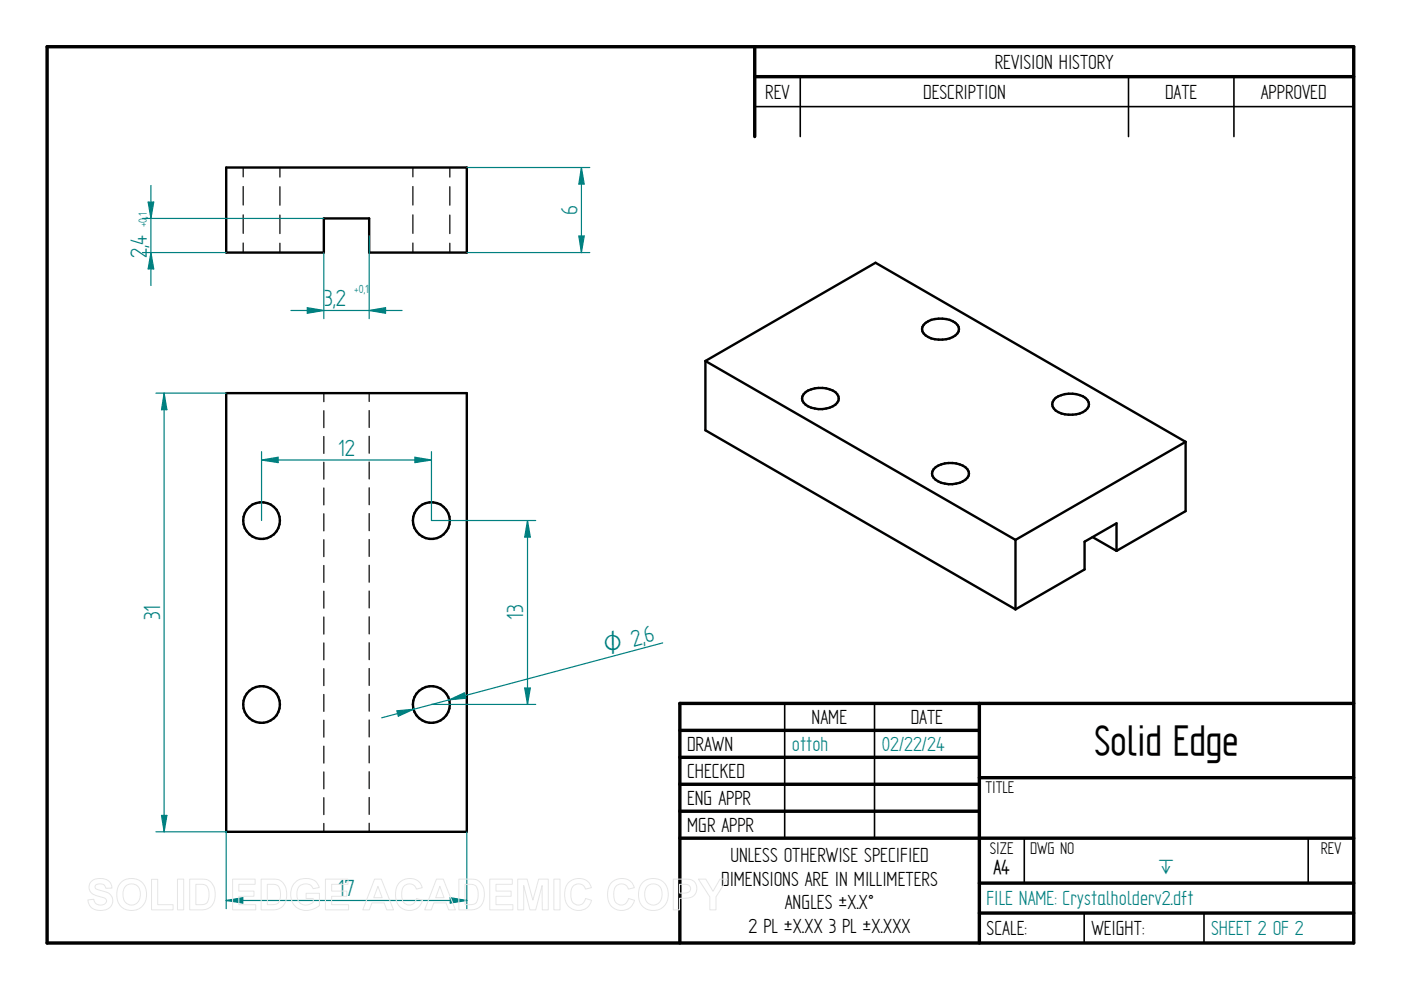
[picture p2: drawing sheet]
<svg xmlns="http://www.w3.org/2000/svg" width="297mm" height="210mm" viewBox="0 0 297 210" stroke-linecap="round" stroke-linejoin="round" font-family="sans-serif">
<g fill="none" stroke="#000" stroke-width=".72">
<path d="M10 9.9h277v190h-277zM160 9.9v19.1M160 16.3h127M144.1 154.9h63.5M207.6 149.1v50.8M287 149.1h-142.9v50.8M144.1 160.6h63.5M144.1 166.3h63.5M144.1 172h63.5M144.1 177.7h142.9M207.6 164.9h79.4M207.6 187.2h79.4"/>
<path d="M207.6 193.6h79.4"/>
</g>
<path d="M169.7 16.3v12.7M239.3 16.3v12.7M261.6 16.3v12.7M160 22.6h127M166.4 149.1v28.6M185.4 149.1v28.6M217.2 177.8v9.4M277.4 177.8v9.4M229.9 193.6v6.3M255.3 193.6v6.3" fill="none" stroke="#000" stroke-width=".34"/>
<g fill="none" stroke="#000" stroke-width=".51">
<path d="M48 35.5h51v18.1h-20.7v-7.3h-9.6v7.3h-20.7zM48 83.4h51v93h-51z"/>
<circle cx="55.4" cy="110.4" r="3.9"/>
<circle cx="91.5" cy="110.4" r="3.9"/>
<circle cx="55.5" cy="149.4" r="3.9"/>
<circle cx="91.5" cy="149.4" r="3.9"/>
</g>
<g fill="none" stroke="#000" stroke-width=".25">
<path d="M51.6 35.5v2M51.6 39.5v4M59.3 35.5v2M59.3 39.6v3.9M87.5 35.5v2M87.5 39.5v4M95.4 35.5v2M95.4 39.6v3.9M51.6 45.6v3.9M51.6 51.5v2.1M59.3 45.6v3.9M59.3 51.6v2"/>
<path d="M87.5 45.6v3.9M87.5 51.5v2.1M95.4 45.6v3.9M95.4 51.6v2M68.7 83.4v1.8M68.7 87.1v3.6M68.7 92.5v3.6M68.7 98v3.6M78.3 83.4v1.7M78.3 87v3.6M78.3 92.5v3.6M78.3 98v3.6"/>
<path d="M68.7 103.5v3.6M68.7 108.9v3.7M68.7 114.4v3.6M68.7 119.9v3.6M78.3 103.4v3.6M78.3 108.9v3.6M78.3 114.4v3.6M78.3 119.8v3.6M68.7 125.3v3.6M68.7 130.8v3.7M68.7 136.3v3.6M78.3 125.3v3.6"/>
<path d="M78.3 130.8v3.6M78.3 136.3v3.6M68.7 141.8v3.6M68.7 147.2v3.6M68.7 152.7v3.6M68.7 158.2v3.6M78.3 141.7v3.6M78.3 147.2v3.6M78.3 152.7v3.6M78.3 158.2v3.6M68.7 163.7v3.6M68.7 169.1v3.6"/>
<path d="M68.7 174.6v1.8M78.3 163.6v3.6M78.3 169.1v3.6M78.3 174.5v1.9"/>
</g>
<path d="M99 35.5h26M123.3 35.5l.6 3.5h-1.2zM99 53.6h26" fill="none" stroke="#008080" stroke-width=".25"/>
<path d="M123.3 35.5l.6 3.5h-1.2z" fill="#008080"/>
<path d="M122.7 50h1.2l-.6 3.6z" fill="none" stroke="#008080" stroke-width=".25"/>
<path d="M122.7 50h1.2l-.6 3.6z" fill="#008080"/>
<path d="M123.3 35.5v18.1M30.2 53.6h17.8M30.2 46.3h38.5M31.4 42.8h1.2l-.6 3.5z" fill="none" stroke="#008080" stroke-width=".25"/>
<path d="M31.4 42.8h1.2l-.6 3.5z" fill="#008080"/>
<path d="M32 53.6l.6 3.4h-1.2z" fill="none" stroke="#008080" stroke-width=".25"/>
<path d="M32 53.6l.6 3.4h-1.2z" fill="#008080"/>
<path d="M32 39.3v21.2M33.1 83.4h14.9M34.8 83.4l.6 3.5h-1.2zM33.1 176.4h14.9" fill="none" stroke="#008080" stroke-width=".25"/>
<path d="M34.8 83.4l.6 3.5h-1.2z" fill="#008080"/>
<path d="M34.2 172.9h1.2l-.6 3.5z" fill="none" stroke="#008080" stroke-width=".25"/>
<path d="M34.2 172.9h1.2l-.6 3.5z" fill="#008080"/>
<path d="M34.8 83.4v93M48 176.4v16.3M99 176.4v16.3M48 190.9l3.5-.6v1.2z" fill="none" stroke="#008080" stroke-width=".25"/>
<path d="M48 190.9l3.5-.6v1.2z" fill="#008080"/>
<path d="M95.5 190.3l3.5 .6-3.5 .6z" fill="none" stroke="#008080" stroke-width=".25"/>
<path d="M95.5 190.3l3.5 .6-3.5 .6z" fill="#008080"/>
<path d="M140.5 136.3l-59.6 15.9M84.2 150.7l3.5-.3-3.2 1.4zM48 190.9h51" fill="none" stroke="#008080" stroke-width=".25"/>
<path d="M84.2 150.7l3.5-.3-3.2 1.4z" fill="#008080"/>
<path d="M95.2 148.4l3.3-1.5 .3 1.1z" fill="none" stroke="#008080" stroke-width=".25"/>
<path d="M95.2 148.4l3.3-1.5 .3 1.1z" fill="#008080"/>
<path d="M91.5 110.4h22.1M91.5 149.4h22.1M111.2 145.9h1.2l-.6 3.5z" fill="none" stroke="#008080" stroke-width=".25"/>
<path d="M111.2 145.9h1.2l-.6 3.5z" fill="#008080"/>
<path d="M111.8 110.4l.6 3.5h-1.2z" fill="none" stroke="#008080" stroke-width=".25"/>
<path d="M111.8 110.4l.6 3.5h-1.2z" fill="#008080"/>
<path d="M55.5 97.5l3.5-.6v1.2zM55.5 95.8v14.6M91.5 95.8v14.6M111.8 110.4v39" fill="none" stroke="#008080" stroke-width=".25"/>
<path d="M55.5 97.5l3.5-.6v1.2z" fill="#008080"/>
<path d="M88 96.9l3.5 .6-3.5 .6z" fill="none" stroke="#008080" stroke-width=".25"/>
<path d="M88 96.9l3.5 .6-3.5 .6z" fill="#008080"/>
<path d="M68.7 53.6v14M78.3 50v17.6M65.1 65.2l3.6 .6-3.6 .6zM55.5 97.5h36" fill="none" stroke="#008080" stroke-width=".25"/>
<path d="M65.1 65.2l3.6 .6-3.6 .6z" fill="#008080"/>
<path d="M78.3 65.8l3.4-.6v1.2z" fill="none" stroke="#008080" stroke-width=".25"/>
<path d="M78.3 65.8l3.4-.6v1.2z" fill="#008080"/>
<path d="M61.7 65.8h23.6" fill="none" stroke="#008080" stroke-width=".25"/>
<path d="M149.6 76.5l36-20.8 65.8 38M149.6 76.5l65.7 38M149.6 76.5v14.7l65.7 38M196.3 68.5a5.7 5.7 0 0 1 6.7 .4 1.66 1.66 0 0 1-1 2.6 5.7 5.7 0 0 1-6.2-.8 1.49 1.49 0 0 1 .5-2.2zM170.8 83.1a5.6 5.6 0 0 1 6.7 .5 1.67 1.67 0 0 1-.9 2.5 5.5 5.5 0 0 1-6.2-.7 1.49 1.49 0 0 1 .4-2.3zM198.4 99.1a5.7 5.7 0 0 1 6.7 .4 1.66 1.66 0 0 1-1 2.6 5.5 5.5 0 0 1-6.2-.8 1.49 1.49 0 0 1 .5-2.2zM223.8 84.4a6 6 0 0 1 6.3 0 1.66 1.66 0 0 1 .8 1.6 1.66 1.66 0 0 1-1.3 1.4 6.2 6.2 0 0 1-5.8-.4 1.6 1.6 0 0 1 0-2.6zM251.4 93.7l-36.1 20.8M251.4 93.7v14.7l-14.7 8.4M215.3 114.5v14.7M231.6 113.9l5.1 2.9M236.7 116.8v-5.8l-6.7 3.9v5.8l-14.7 8.5" fill="none" stroke="#000" stroke-width=".51"/>
<g fill="none" stroke="#e6e6e6" stroke-width=".21">
<path d="M19.3 186.9a3.1 3.1 0 0 1 4 .2l.4 1.2h-1.3a1.29 1.29 0 0 0-1-.9 1.29 1.29 0 0 0-1.2 .5l.1 .5 .4 .2a4.8 4.8 0 0 1 2.9 1.4 2.1 2.1 0 0 1-.2 2.3 2.1 2.1 0 0 1-2.1 .7 2.35 2.35 0 0 1-2.7-2.2l1.3-.1a1.41 1.41 0 0 0 1.2 1.2 1.41 1.41 0 0 0 1.5-.9 1.28 1.28 0 0 0-1.3-.9 2.4 2.4 0 0 1-2.4-2l.1-.6zM25.8 186.9a3.3 3.3 0 0 1 3.8-.2 3.3 3.3 0 0 1 1.4 3.6 3.2 3.2 0 0 1-3.6 2.7 3.2 3.2 0 0 1-2.6-3.8 3.1 3.1 0 0 1 1-2.3zM26.6 188a1.87 1.87 0 0 1 2.2-.4 1.87 1.87 0 0 1 1 2 1.88 1.88 0 0 1-1.9 2.3 1.88 1.88 0 0 1-1.8-2.3l.1-.8zM32.1 186.4h1.3v5.4h3.3v1.1h-4.6zM37.6 186.4h1.3v6.5h-1.3zM40.2 186.4h2.4a2.79 2.79 0 0 1 3 3.3 2.8 2.8 0 0 1-2.9 3.2h-2.5zM41.5 187.5a2.64 2.64 0 0 1 2.4 .5 3.3 3.3 0 0 1-.2 3.6l-.9 .2h-1.3zM49.3 186.4h4.8v1.1h-3.5v1.4h3.2v1.1h-3.2v1.8h3.6v1.1h-4.9zM55.4 186.4h2.3a2.79 2.79 0 0 1 3.1 3.3 2.8 2.8 0 0 1-3 3.2h-2.4zM56.7 187.5a2.64 2.64 0 0 1 2.4 .5 3.3 3.3 0 0 1-.3 3.6l-.8 .2h-1.3zM62.4 187.2a3.4 3.4 0 0 1 4.9 .2l.4 .8-1.3 .2a1.83 1.83 0 0 0-2.2-.9 1.83 1.83 0 0 0-1.3 2.1 2.02 2.02 0 0 0 1.1 2.1 2.02 2.02 0 0 0 2.4-.4v-.8h-1.5v-1.1h2.8v2.6a3.6 3.6 0 0 1-5.8-1 4 4 0 0 1 .5-3.8zM69 186.4h4.8v1.1h-3.5v1.4h3.2v1.1h-3.2v1.8h3.6v1.1h-4.9z"/>
<path d="M79.4 186.4h1.5l2.5 6.5h-1.4l-.6-1.5h-2.5l-.6 1.5h-1.4zM80.1 187.9l.9 2.4h-1.8zM84.7 187.2a2.86 2.86 0 0 1 4.8 1l-1.2 .3a1.58 1.58 0 0 0-1.9-1.1 1.58 1.58 0 0 0-1.2 1.8 2.19 2.19 0 0 0 1.2 2.7 1.54 1.54 0 0 0 1.9-1.4l1.3 .4a2.92 2.92 0 0 1-3.4 2.1 2.92 2.92 0 0 1-2.3-3.3l.2-1.5zM92.5 186.4h1.5l2.6 6.5h-1.5l-.5-1.5h-2.6l-.6 1.5h-1.4zM93.3 187.9l.8 2.4h-1.7zM97.3 186.4h2.3a2.79 2.79 0 0 1 3.1 3.3 2.8 2.8 0 0 1-3 3.2h-2.4zM98.6 187.5a2.64 2.64 0 0 1 2.4 .5 3.3 3.3 0 0 1-.3 3.6l-.8 .2h-1.3zM103.8 186.4h4.8v1.1h-3.4v1.4h3.2v1.1h-3.2v1.8h3.6v1.1h-5zM109.8 186.4h2l1.2 4.4 1.2-4.4h2v6.5h-1.2l-.1-5.2-1.3 5.2h-1.3l-1.3-5.2v5.2h-1.2zM117.4 186.4h1.3v6.5h-1.3zM120.5 187.2a2.86 2.86 0 0 1 4.9 1l-1.3 .3a1.58 1.58 0 0 0-1.8-1.1 1.58 1.58 0 0 0-1.3 1.8 2.19 2.19 0 0 0 1.3 2.7 1.54 1.54 0 0 0 1.9-1.4l1.2 .4a2.92 2.92 0 0 1-3.4 2.1 2.92 2.92 0 0 1-2.3-3.3l.2-1.5zM129.6 187.2a2.86 2.86 0 0 1 4.9 1l-1.3 .3a1.58 1.58 0 0 0-1.8-1.1 1.58 1.58 0 0 0-1.3 1.8 2.19 2.19 0 0 0 1.3 2.7 1.54 1.54 0 0 0 1.9-1.4l1.2 .4a2.92 2.92 0 0 1-3.4 2.1 2.92 2.92 0 0 1-2.3-3.3l.2-1.5z"/>
<path d="M136.5 186.9a3.3 3.3 0 0 1 3.7-.2 3.3 3.3 0 0 1 1.5 3.6 3.2 3.2 0 0 1-3.7 2.7 3.2 3.2 0 0 1-2.6-3.8 3.1 3.1 0 0 1 1.1-2.3zM137.2 188a1.87 1.87 0 0 1 2.2-.4 1.87 1.87 0 0 1 1 2 1.88 1.88 0 0 1-1.9 2.3 1.88 1.88 0 0 1-1.8-2.3l.1-.8zM142.7 186.4h2.1a2.49 2.49 0 0 1 2.7 1 2.11 2.11 0 0 1-.1 2.2 2.11 2.11 0 0 1-2.1 .8l-1.2 .1v2.4h-1.4zM144.1 187.5h.6a1.28 1.28 0 0 1 1.7 .9 1.21 1.21 0 0 1-1.6 1h-.7zM148.1 186.4h1.5l1.6 2.6 1.5-2.6h1.5l-2.4 3.8v2.7h-1.3v-2.7z"/>
</g>
<text font-size="10.1" x="232" y="160.1">Solid Edge</text>
<g font-size="5.6" fill="#008080">
<text x="122.4" y="45.6" transform="rotate(-90 122.4 45.6)">6</text>
<text x="31.1" y="54.8" transform="rotate(-90 31.1 54.8)">2,4</text>
<text x="68.7" y="64.9">3,2</text>
<text x="71.7" y="96.6">12</text>
<text x="33.9" y="131.5" transform="rotate(-90 33.9 131.5)">31</text>
<text x="111" y="131.5" transform="rotate(-90 111 131.5)">13</text>
<text x="137" y="136.4" transform="rotate(-15 137 136.4)">6</text>
<text x="71.6" y="190">17</text>
</g>
<text font-size="5.4" fill="#008080" x="128.5" y="138.6" transform="rotate(-15 128.5 138.6)">O 2,</text>
<g font-size="4.9">
<text x="210.9" y="14.6">REVISION HISTORY</text>
<text x="162.2" y="20.9">REV</text>
<text x="195.7" y="20.9">DESCRIPTION</text>
<text x="247" y="20.9">DATE</text>
<text x="267.3" y="20.9">APPROVED</text>
<text x="172.1" y="153.5">NAME</text>
<text x="193.1" y="153.5">DATE</text>
<text x="145.7" y="159.2">DRAWN</text>
<text x="145.7" y="164.9">CHECKED</text>
<text x="145.7" y="170.6">ENG APPR</text>
<text x="145.7" y="176.3">MGR APPR</text>
<text x="154.9" y="182.8">UNLESS OTHERWISE SPECIFIED</text>
<text x="152.9" y="187.8">DIMENSIONS ARE IN MILLIMETERS</text>
<text x="158.7" y="197.7">2 PL ±X.XX 3 PL ±X.XXX</text>
<text x="166.4" y="192.8">ANGLES ±X.X°</text>
<text x="209.2" y="198.2">SCALE:</text>
<text x="231.4" y="198.2">WEIGHT:</text>
</g>
<g font-size="4.9" fill="#008080">
<text x="167.9" y="159.2">ottoh</text>
<text x="186.9" y="159.2">02/22/24</text>
<text x="209.2" y="191.9">FILE NAME: Crystalholderv2.dft</text>
<text x="256.8" y="198.3">SHEET 2 OF 2</text>
</g>
<text font-size="4.8" x="210.6" y="185.2">A4</text>
<text font-size="4.7" fill="#008080" x="245.6" y="185.3">`</text>
<g font-size="4.1">
<text x="208.9" y="168.1">TITLE</text>
<text x="209.8" y="181">SIZE</text>
<text x="218.4" y="181">DWG NO</text>
<text x="280" y="181">REV</text>
</g>
<g font-size="2.8" fill="#008080">
<text x="31.1" y="48.2" transform="rotate(-90 31.1 48.2)">+0,1</text>
<text x="75.1" y="62.1">+0,1</text>
</g>
</svg>
